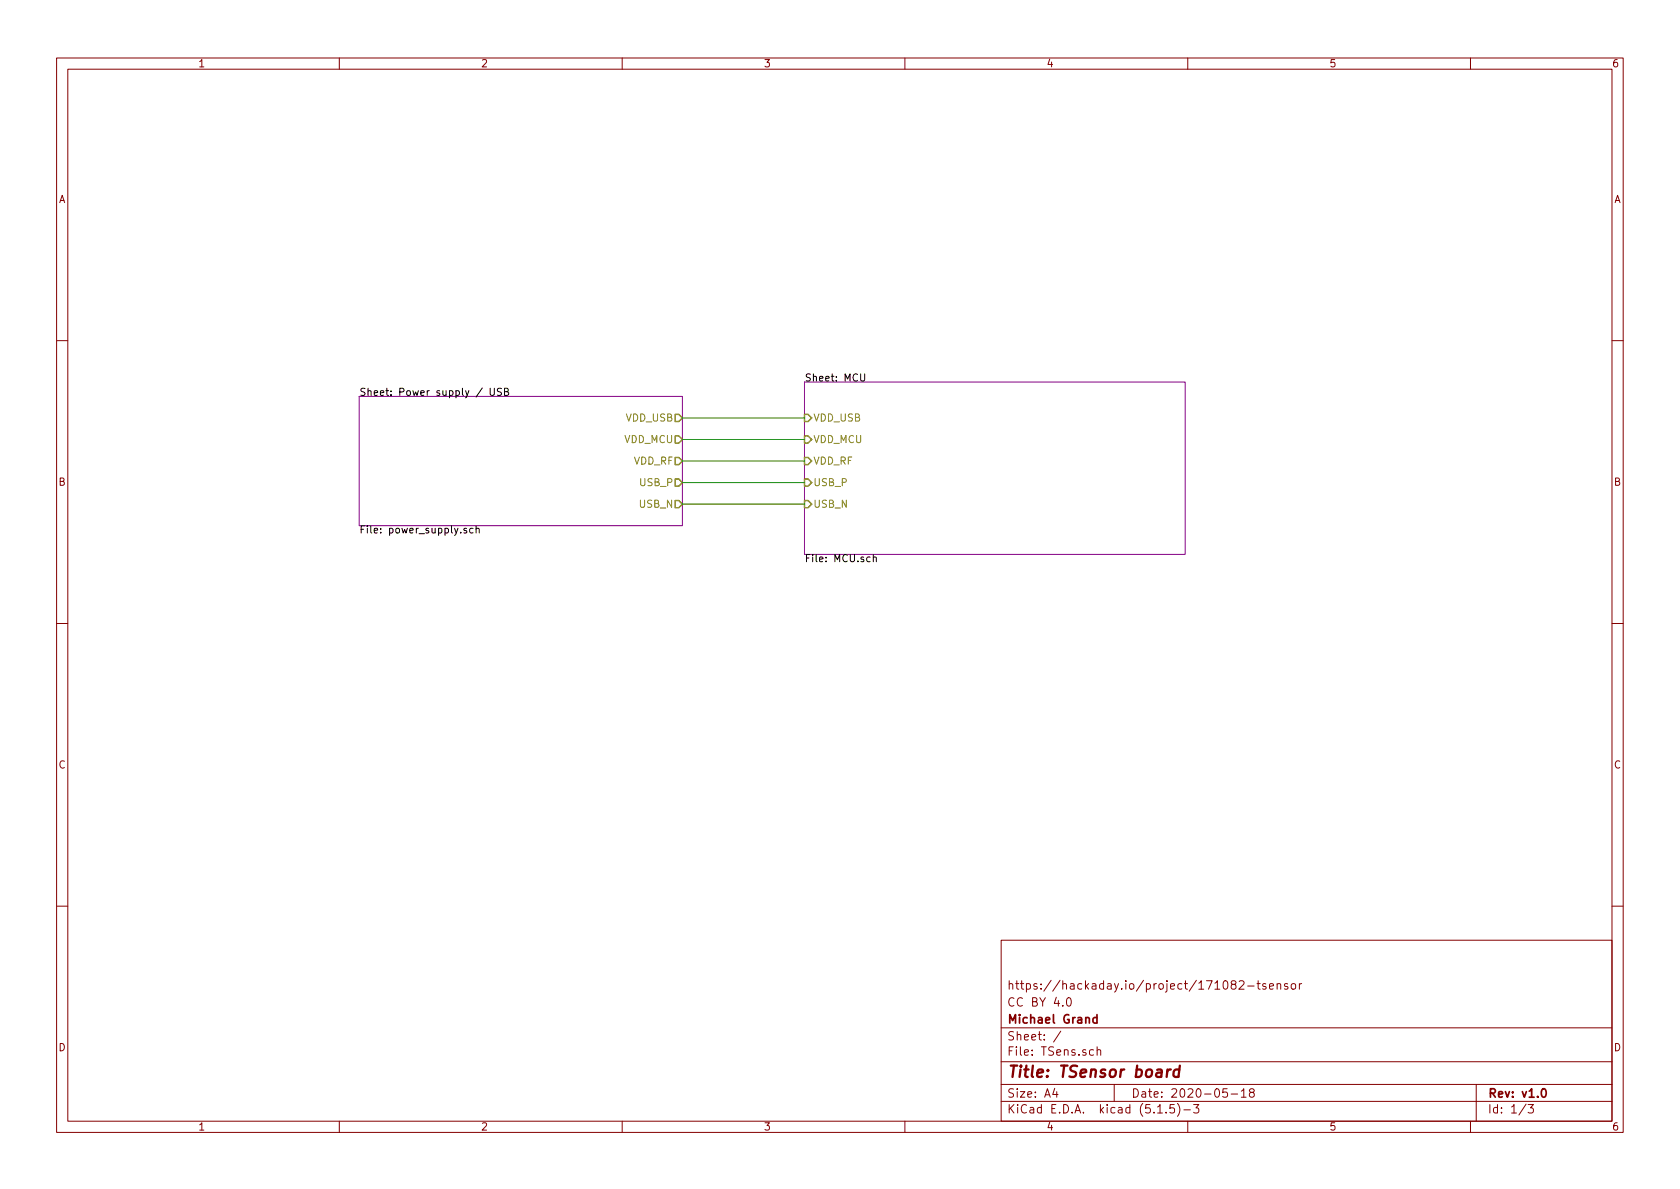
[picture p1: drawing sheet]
EESchema Schematic File Version 4
EELAYER 30 0
EELAYER END
$Descr A4 11693 8268
encoding utf-8
Sheet 1 3
Title "TSensor board"
Date "2020-05-18"
Rev "v1.0"
Comp "Michael Grand"
Comment1 "CC BY 4.0"
Comment2 "https://hackaday.io/project/171082-tsensor"
Comment3 ""
Comment4 ""
$EndDescr
$Sheet
S 5600 2650 2650 1200
U 5DCDE1C3
F0 "MCU" 50
F1 "MCU.sch" 50
F2 "USB_P" I L 5600 3350 50 
F3 "USB_N" I L 5600 3500 50 
F4 "VDD_USB" I L 5600 2900 50 
F5 "VDD_MCU" I L 5600 3050 50 
F6 "VDD_RF" I L 5600 3200 50 
$EndSheet
$Sheet
S 2500 2750 2250 900 
U 5DCB75FD
F0 "Power supply / USB" 50
F1 "power_supply.sch" 50
F2 "VDD_USB" O R 4750 2900 50 
F3 "VDD_MCU" O R 4750 3050 50 
F4 "VDD_RF" O R 4750 3200 50 
F5 "USB_P" O R 4750 3350 50 
F6 "USB_N" O R 4750 3500 50 
$EndSheet
Wire Wire Line
	4750 3200 5600 3200
Wire Wire Line
	4750 2900 5600 2900
Wire Wire Line
	4750 3350 5600 3350
Wire Wire Line
	4750 3500 5600 3500
Wire Wire Line
	4750 3050 5600 3050
$EndSCHEMATC
